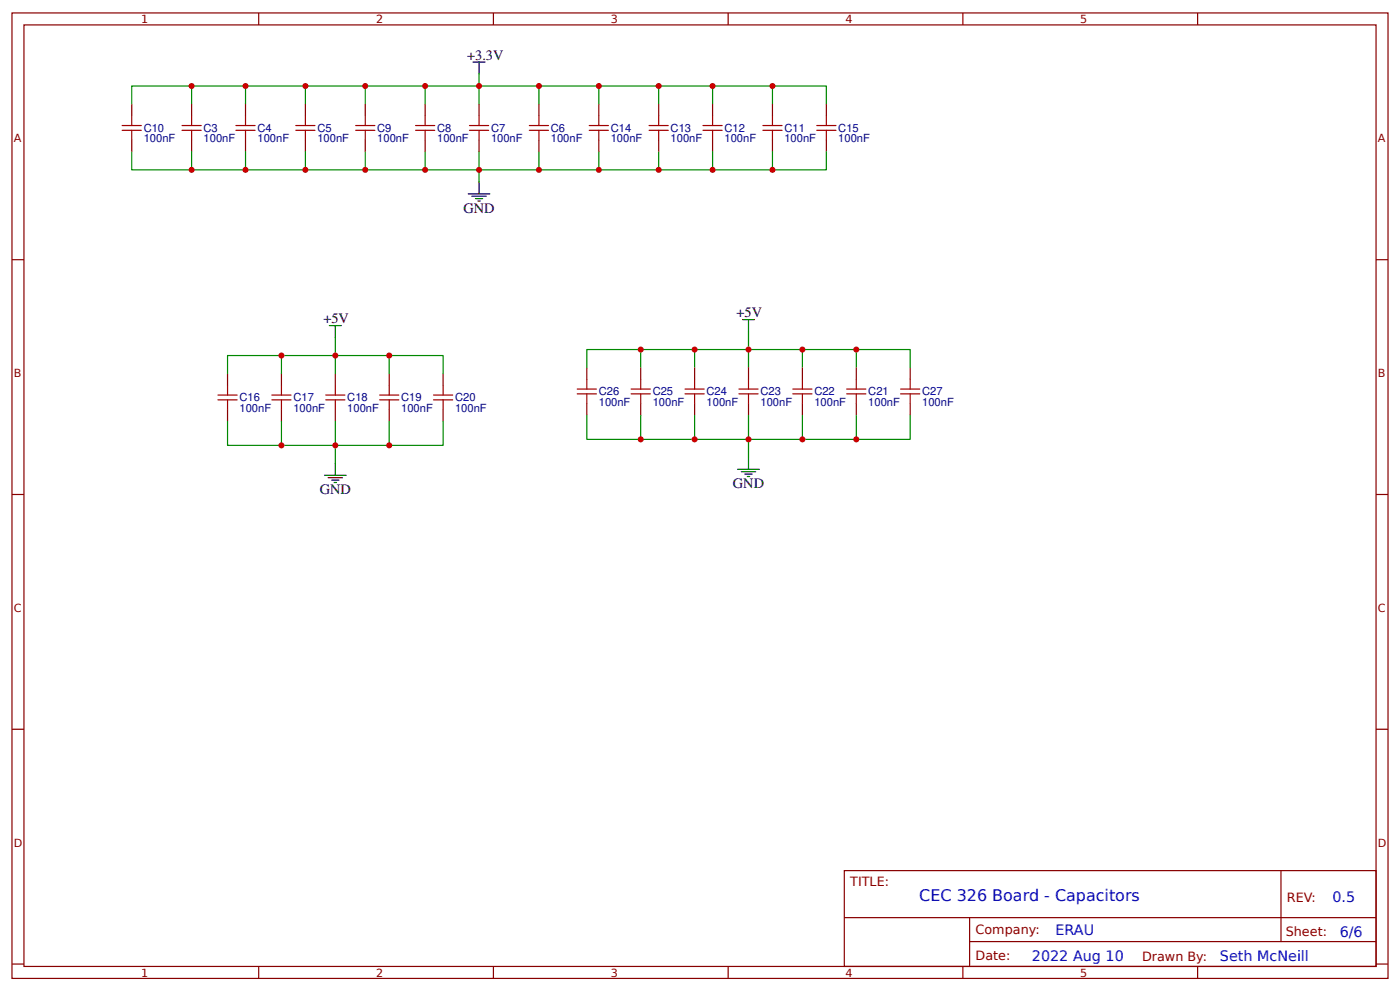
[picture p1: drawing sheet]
<svg xmlns="http://www.w3.org/2000/svg" width="309mm" height="219mm" viewBox="0 0 309 219" stroke-linecap="round" stroke-linejoin="round" font-family="sans-serif">
<g fill="none" stroke="#800" stroke-width=".26">
<path d="M2.6 2.9h304.1v213.2h-304.1zM5.3 5.5h298.7v208h-298.7zM57.1 2.9v2.6M109 2.9v2.6M160.9 2.9v2.6M212.7 2.9v2.6M264.6 2.9v2.6M29.1 23v2.6M29.1 30.9v2.6M42.3 23v2.6M42.3 30.9v2.6M54.2 23v2.6"/>
<path d="M54.2 30.9v2.6M67.5 23v2.6M67.5 30.9v2.6M80.7 23v2.6M80.7 30.9v2.6M93.9 23v2.6M93.9 30.9v2.6M105.8 23v2.6M105.8 30.9v2.6M119.1 23v2.6M119.1 30.9v2.6M132.3 23v2.6"/>
<path d="M132.3 30.9v2.6M145.5 23v2.6M145.5 30.9v2.6M157.4 23v2.6M157.4 30.9v2.6M170.7 23v2.6M170.7 30.9v2.6M182.6 23v2.6M182.6 30.9v2.6M2.6 57.4h2.7M304 57.4h2.7M50.3 82.5v2.6"/>
<path d="M50.3 90.4v2.7M62.2 82.5v2.6M62.2 90.4v2.7M74.1 82.5v2.6M74.1 90.4v2.7M86 82.5v2.6M86 90.4v2.7M97.9 82.5v2.6M97.9 90.4v2.7M129.6 81.2v2.6M129.6 89.1v2.7M141.6 81.2v2.6"/>
<path d="M141.6 89.1v2.7M153.5 81.2v2.6M153.5 89.1v2.7M165.4 81.2v2.6M165.4 89.1v2.7M177.3 81.2v2.6M177.3 89.1v2.7M189.2 81.2v2.6M189.2 89.1v2.7M201.1 81.2v2.6M201.1 89.1v2.7M2.6 109.2h2.7"/>
<path d="M304 109.2h2.7M2.6 161.1h2.7M304 161.1h2.7M186.5 192.3h117.5v21.2h-117.5zM283 192.3v15.7M2.6 212.9h2.7M57.1 213.5v2.6M109 213.5v2.6M160.9 213.5v2.6M186.6 202.7h117.3M212.7 213.5v2.6M214.2 208h89.7"/>
<path d="M214.2 202.7v10.6M264.6 213.5v2.6M304 212.9h2.7"/>
</g>
<g fill="none" stroke="#a00000" stroke-width=".26">
<path d="M27 28.8h4.2M27 27.7h4.2M29.1 25.6v2.1M29.1 28.8v2.1M40.2 28.8h4.2M40.2 27.7h4.2M42.3 25.6v2.1M42.3 28.8v2.1M52.1 28.8h4.3M52.1 27.7h4.3M54.2 25.6v2.1M54.2 28.8v2.1"/>
<path d="M65.4 28.8h4.2M65.4 27.7h4.2M67.5 25.6v2.1M67.5 28.8v2.1M78.6 28.8h4.2M78.6 27.7h4.2M80.7 25.6v2.1M80.7 28.8v2.1M91.8 28.8h4.2M91.8 27.7h4.2M93.9 25.6v2.1M93.9 28.8v2.1"/>
<path d="M103.7 28.8h4.2M103.7 27.7h4.2M105.8 25.6v2.1M105.8 28.8v2.1M116.9 28.8h4.3M116.9 27.7h4.3M119.1 25.6v2.1M119.1 28.8v2.1M130.2 28.8h4.2M130.2 27.7h4.2M132.3 25.6v2.1M132.3 28.8v2.1"/>
<path d="M143.4 28.8h4.2M143.4 27.7h4.2M145.5 25.6v2.1M145.5 28.8v2.1M155.3 28.8h4.2M155.3 27.7h4.2M157.4 25.6v2.1M157.4 28.8v2.1M168.5 28.8h4.3M168.5 27.7h4.3M170.7 25.6v2.1M170.7 28.8v2.1"/>
<path d="M180.4 28.8h4.3M180.4 27.7h4.3M182.6 25.6v2.1M182.6 28.8v2.1M48.2 88.3h4.2M48.2 87.3h4.2M50.3 85.1v2.2M50.3 88.3v2.1M60.1 88.3h4.2M60.1 87.3h4.2M62.2 85.1v2.2M62.2 88.3v2.1"/>
<path d="M72 88.3h4.2M72 87.3h4.2M74.1 85.1v2.2M74.1 88.3v2.1M83.9 88.3h4.2M83.9 87.3h4.2M86 85.1v2.2M86 88.3v2.1M95.8 88.3h4.2M95.8 87.3h4.2M97.9 85.1v2.2M97.9 88.3v2.1"/>
<path d="M127.5 87h4.3M127.5 85.9h4.3M129.6 83.8v2.1M129.6 87v2.1M139.4 87h4.3M139.4 85.9h4.3M141.6 83.8v2.1M141.6 87v2.1M151.3 87h4.3M151.3 85.9h4.3M153.5 83.8v2.1M153.5 87v2.1"/>
<path d="M163.2 87h4.3M163.2 85.9h4.3M165.4 83.8v2.1M165.4 87v2.1M175.2 87h4.2M175.2 85.9h4.2M177.3 83.8v2.1M177.3 87v2.1M187.1 87h4.2M187.1 85.9h4.2M189.2 83.8v2.1M189.2 87v2.1"/>
<path d="M199 87h4.2M199 85.9h4.2M201.1 83.8v2.1M201.1 87v2.1"/>
</g>
<g fill="none" stroke="#000" stroke-width=".26">
<path d="M104.5 13.7h2.7M105.8 13.7v2.7M103.5 42.8h4.7M104.2 43.3h3.2M105 43.9h1.6M105.6 44.4h.5M105.8 40.2v2.6M72.8 71.9h2.6M74.1 71.9v2.7M164 70.6h2.7M165.4 70.6v2.6M71.7 105h4.8"/>
<path d="M72.5 105.5h3.2M73.3 106h1.6M73.8 106.6h.5M74.1 102.3v2.7M163 103.7h4.7M163.8 104.2h3.2M164.6 104.7h1.6M165.1 105.3h.5M165.4 101v2.7"/>
</g>
<g fill="none" stroke="#080" stroke-width=".26">
<path d="M42.3 19v4M54.2 19v4M67.5 19v4M80.7 19v4M93.9 19v4M105.8 16.4v6.6M119.1 19v4M132.3 19v4M145.5 19v4M157.4 19v4M170.7 19v4M29.1 23v-4h153.5v4"/>
<path d="M29.1 33.5v4h153.5v-4M42.3 33.5v4M54.2 33.5v4M67.5 33.5v4M80.7 33.5v4M93.9 33.5v4M105.8 33.5v6.7M119.1 33.5v4M132.3 33.5v4M145.5 33.5v4M157.4 33.5v4M170.7 33.5v4"/>
<path d="M62.2 78.5v4M74.1 74.6v7.9M86 78.5v4M141.6 77.2h-12v4M153.5 77.2v4M165.4 73.2v8M177.3 77.2v4M189.2 77.2h11.9v4M50.3 82.5v-4h47.6v4M50.3 93.1v5.3h47.6v-5.3M62.2 93.1v5.3M74.1 93.1v9.2"/>
<path d="M86 93.1v5.3M129.6 91.8v5.2h12M141.6 91.8v5.2h47.6v-5.2M141.6 81.2v-4h47.6v4M153.5 91.8v5.2M165.4 91.8v9.2M177.3 91.8v5.2M201.1 91.8v5.2h-11.9"/>
</g>
<g fill="#c00">
<circle cx="42.3" cy="19" r=".66"/>
<circle cx="42.3" cy="37.5" r=".66"/>
<circle cx="54.2" cy="37.5" r=".66"/>
<circle cx="54.2" cy="19" r=".66"/>
<circle cx="67.5" cy="19" r=".66"/>
<circle cx="67.5" cy="37.5" r=".66"/>
<circle cx="80.7" cy="19" r=".66"/>
<circle cx="93.9" cy="19" r=".66"/>
<circle cx="93.9" cy="37.5" r=".66"/>
<circle cx="105.8" cy="37.5" r=".66"/>
<circle cx="105.8" cy="19" r=".66"/>
<circle cx="119.1" cy="37.5" r=".66"/>
<circle cx="132.3" cy="37.5" r=".66"/>
<circle cx="132.3" cy="19" r=".66"/>
<circle cx="145.5" cy="19" r=".66"/>
<circle cx="145.5" cy="37.5" r=".66"/>
<circle cx="157.4" cy="37.5" r=".66"/>
<circle cx="157.4" cy="19" r=".66"/>
<circle cx="170.7" cy="19" r=".66"/>
<circle cx="170.7" cy="37.5" r=".66"/>
<circle cx="80.7" cy="37.5" r=".66"/>
<circle cx="119.1" cy="19" r=".66"/>
<circle cx="74.1" cy="78.5" r=".66"/>
<circle cx="74.1" cy="98.4" r=".66"/>
<circle cx="62.2" cy="78.5" r=".66"/>
<circle cx="62.2" cy="98.4" r=".66"/>
<circle cx="86" cy="78.5" r=".66"/>
<circle cx="86" cy="98.4" r=".66"/>
<circle cx="177.3" cy="97" r=".66"/>
<circle cx="177.3" cy="77.2" r=".66"/>
<circle cx="153.5" cy="97" r=".66"/>
<circle cx="153.5" cy="77.2" r=".66"/>
<circle cx="165.4" cy="97" r=".66"/>
<circle cx="165.4" cy="77.2" r=".66"/>
<circle cx="141.6" cy="77.2" r=".66"/>
<circle cx="141.6" cy="97" r=".66"/>
<circle cx="189.2" cy="77.2" r=".66"/>
<circle cx="189.2" cy="97" r=".66"/>
</g>
<text font-size="3.5" fill="#00f" x="203.1" y="199.1">CEC 326 Board - Capacitors</text>
<g font-size="3.2">
<text x="103.2" y="13.2">+3.3V</text>
<text x="102.4" y="47">GND</text>
<text x="71.4" y="71.4">+5V</text>
<text x="162.7" y="70.1">+5V</text>
<text x="161.9" y="107.9">GND</text>
<text x="70.6" y="109.2">GND</text>
</g>
<g font-size="3.2" fill="#00f">
<text x="294.4" y="199.2">0.5</text>
<text x="233.2" y="206.4">ERAU</text>
<text x="296" y="207">6/6</text>
<text x="228" y="212.3">2022 Aug 10</text>
<text x="269.5" y="212.2">Seth McNeill</text>
</g>
<g font-size="2.8" fill="#800">
<text x="187.9" y="195.7">TITLE:</text>
<text x="284.3" y="199.2">REV:</text>
<text x="215.5" y="206.4">Company:</text>
<text x="284.1" y="206.9">Sheet:</text>
<text x="215.5" y="212.1">Date:</text>
<text x="252.3" y="212.2">Drawn By:</text>
</g>
<g font-size="2.5" fill="#800">
<text x="31.2" y="5.1">1</text>
<text x="83.1" y="5.1">2</text>
<text x="134.9" y="5.1">3</text>
<text x="186.8" y="5.1">4</text>
<text x="238.7" y="5.1">5</text>
<text x="3" y="31.4">A</text>
<text x="304.4" y="31.4">A</text>
<text x="3" y="83.3">B</text>
<text x="304.4" y="83.3">B</text>
<text x="3" y="135.1">C</text>
<text x="304.4" y="135.1">C</text>
<text x="3" y="187">D</text>
<text x="304.4" y="187">D</text>
<text x="31.2" y="215.7">1</text>
<text x="83.1" y="215.7">2</text>
<text x="134.9" y="215.7">3</text>
<text x="186.8" y="215.7">4</text>
<text x="238.7" y="215.7">5</text>
</g>
<g font-size="2.5" fill="#000080">
<text x="31.7" y="29.1">C10</text>
<text x="45" y="29.1">C3</text>
<text x="56.9" y="29.1">C4</text>
<text x="70.1" y="29.1">C5</text>
<text x="83.3" y="29.1">C9</text>
<text x="96.6" y="29.1">C8</text>
<text x="108.5" y="29.1">C7</text>
<text x="121.7" y="29.1">C6</text>
<text x="134.9" y="29.1">C14</text>
<text x="148.2" y="29.1">C13</text>
<text x="160.1" y="29.1">C12</text>
<text x="173.3" y="29.1">C11</text>
<text x="185.2" y="29.1">C15</text>
<text x="31.7" y="31.4">100nF</text>
<text x="45" y="31.4">100nF</text>
<text x="56.9" y="31.4">100nF</text>
<text x="70.1" y="31.4">100nF</text>
<text x="83.3" y="31.4">100nF</text>
<text x="96.6" y="31.4">100nF</text>
<text x="108.5" y="31.4">100nF</text>
<text x="121.7" y="31.4">100nF</text>
<text x="134.9" y="31.4">100nF</text>
<text x="148.2" y="31.4">100nF</text>
<text x="160.1" y="31.4">100nF</text>
<text x="173.3" y="31.4">100nF</text>
<text x="185.2" y="31.4">100nF</text>
<text x="52.9" y="88.7">C16</text>
<text x="64.8" y="88.7">C17</text>
<text x="76.7" y="88.7">C18</text>
<text x="88.6" y="88.7">C19</text>
<text x="100.5" y="88.7">C20</text>
<text x="132.3" y="89.6">100nF</text>
<text x="132.3" y="87.3">C26</text>
<text x="144.2" y="89.6">100nF</text>
<text x="144.2" y="87.3">C25</text>
<text x="156.1" y="89.6">100nF</text>
<text x="156.1" y="87.3">C24</text>
<text x="168" y="89.6">100nF</text>
<text x="168" y="87.3">C23</text>
<text x="179.9" y="89.6">100nF</text>
<text x="179.9" y="87.3">C22</text>
<text x="191.8" y="89.6">100nF</text>
<text x="191.8" y="87.3">C21</text>
<text x="203.7" y="89.6">100nF</text>
<text x="203.7" y="87.3">C27</text>
<text x="52.9" y="91">100nF</text>
<text x="64.8" y="91">100nF</text>
<text x="76.7" y="91">100nF</text>
<text x="88.6" y="91">100nF</text>
<text x="100.5" y="91">100nF</text>
</g>
</svg>
